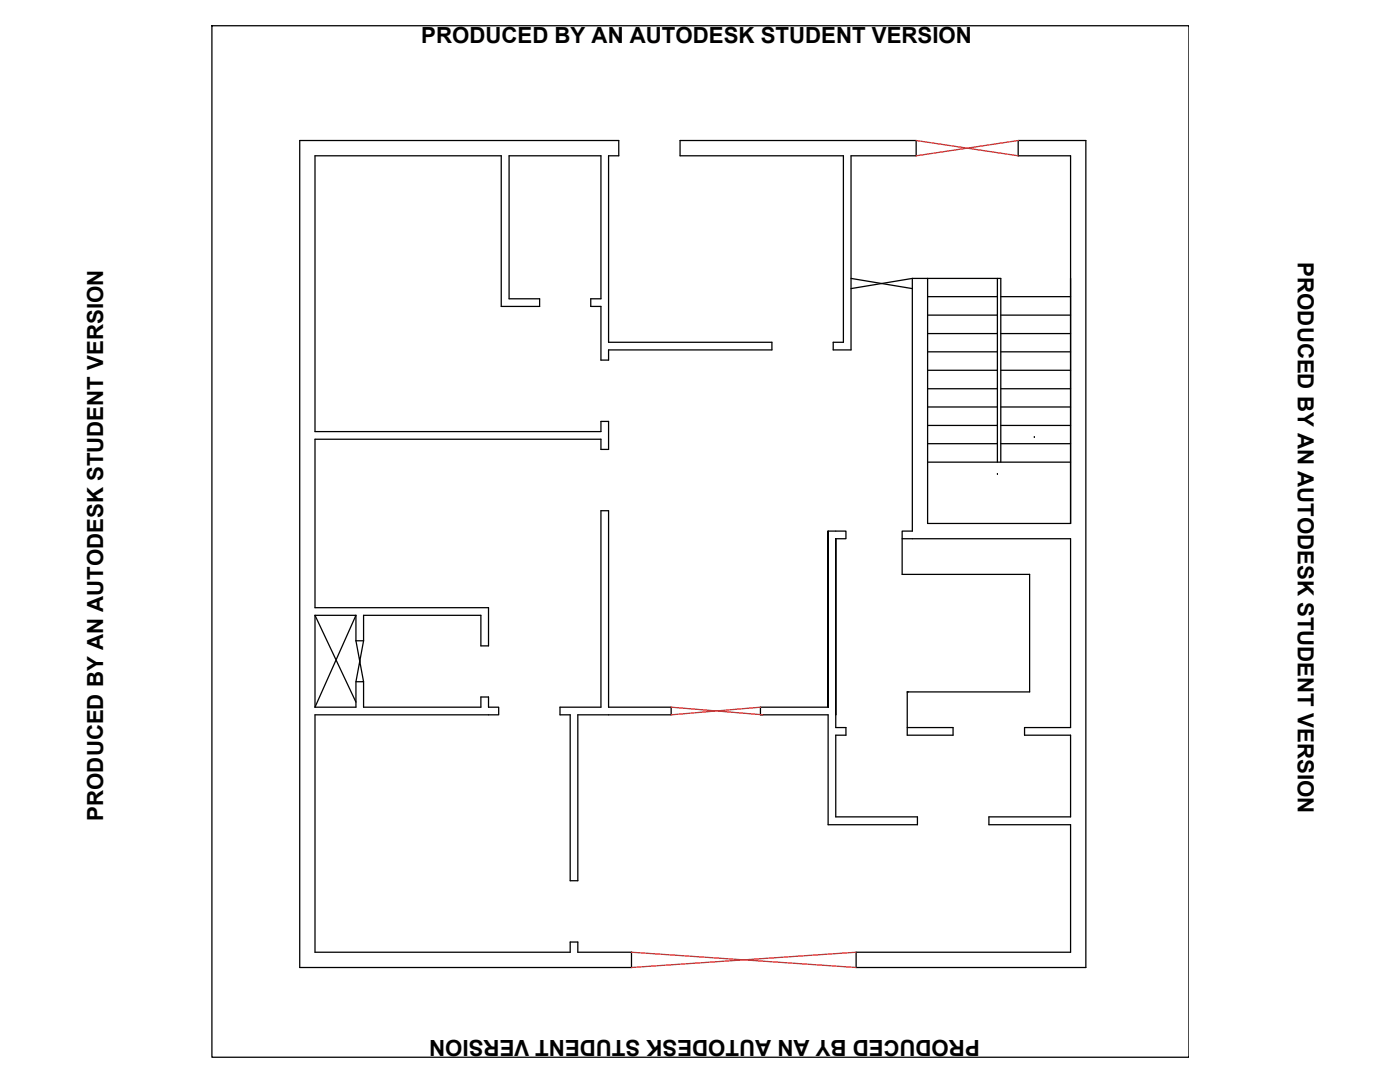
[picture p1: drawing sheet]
<svg xmlns="http://www.w3.org/2000/svg" width="279mm" height="216mm" viewBox="0 0 279 216" stroke-linecap="round" stroke-linejoin="round" font-family="sans-serif">
<!-- layer: 0 -->
<g fill="none" stroke="#000" stroke-width=".25">
<path d="M42.3 5.1h195v205.9h-195zM135.7 28h47.1v3.1h-13v38.7h-3.5v-1.5h2v-37.2h-32.6zM169.8 55.6l12.3 2M182.1 55.6v50.4h-2.1v1.5h33.7v37.7h-9.2v1.5h9.2v16.3h-16.3v1.6h16.3v25.4h-42.8v3.1h45.8v-165.1h-13.5v3.1h10.5v73.4h-28.6v-48.9M182.1 55.6h17.6v36.6M182.1 55.6l-12.3 2M185.1 59.2h14M199.1 55.6v36.6M199.7 59.2h14M185.1 62.9h14M185.1 66.6h14M185.1 70.2h14"/>
<path d="M185.1 73.9h14M185.1 77.6h14M199.7 62.9h14M199.7 66.6h14M199.7 70.2h14M199.7 73.9h14M199.7 77.6h14M185.1 92.2h28.6M185.1 81.2h14M185.1 84.9h14M185.1 88.5h14M199.7 81.2h14"/>
<path d="M199.7 84.9h14M199.7 88.5h14M119.9 101.9h1.6v39.2h12.4v1.5h-18.6v33.1h-1.5v-33.1h-2v-1.5h8.1zM165.3 106h3.5v1.5h-2M180 107.5v7.1h25.5v23.5h-24.4v8.6h9.1v-1.5h-9.1M62.9 122.8v18.3M62.9 122.8h8.1M62.9 122.8l8.1 17.3M71 127.9l1.6 8.1h-1.6l1.6-8.1M71 122.8v5.1M71 136v5.1h-8.1M71 122.8l-8.1 18.3"/>
<path d="M71 127.9h1.6M72.6 127.9v-5.1h23.4v6.1h1.5v-7.6h-34.6v-33.7h57v2.1h1.6v-5.6h-1.6v2h-57v-55h37.1v30h7.7v-1.5h-6.1v-28.5h18.3v28.5h-2v1.5h2v10.8h1.6v-2.1h32.6v-1.5h-32.6v-37.2h2v-3.1h-63.7v165.1h66.2v-3.1h-10.7v-2h-1.5v2h-50.9v-47.4h36.6v-1.5h-2v-2h-1.5v2h-23.4v-5.1M165.3 141.1v-35.1v35.1M165.3 141.1h-13.5v1.5h13.5v22h17.8v-1.6h-16.3v-16.3h2v-1.5h-2v-2.6M166.8 142.6v-35.1v35.1"/>
</g>
<path d="M199.1 59.2h.1M199.1 62.9h.1M199.1 66.6h.1M199.1 70.2h.1M199.1 73.9h.1M199.1 77.6h.1M199.1 94.7h.1M199.1 81.2h.1M199.1 84.9h.1M199.1 88.5h.1M206.4 87.3h.1" fill="none" stroke="#000" stroke-width=".2"/>
<path d="M182.8 28l20.4 3.1M203.2 28l-20.4 3.1M133.9 141.1l18.4 1.5M151.8 141.1l-17.9 1.5M126 190l44.9 3.1M170.9 190l-44.9 3.1" fill="none" stroke="#eb2828" stroke-width=".25"/>
<g font-size="4.4">
<text x="84.1" y="8.6">PRODUCED BY AN AUTODESK STUDENT VERSION</text>
<text x="259" y="52.3" transform="rotate(90 259 52.3)">PRODUCED BY AN AUTODESK STUDENT VERSION</text>
<text x="20.6" y="163.8" transform="rotate(-90 20.6 163.8)">PRODUCED BY AN AUTODESK STUDENT VERSION</text>
<text x="195.5" y="207.5" transform="rotate(180 195.5 207.5)">PRODUCED BY AN AUTODESK STUDENT VERSION</text>
</g>
</svg>
